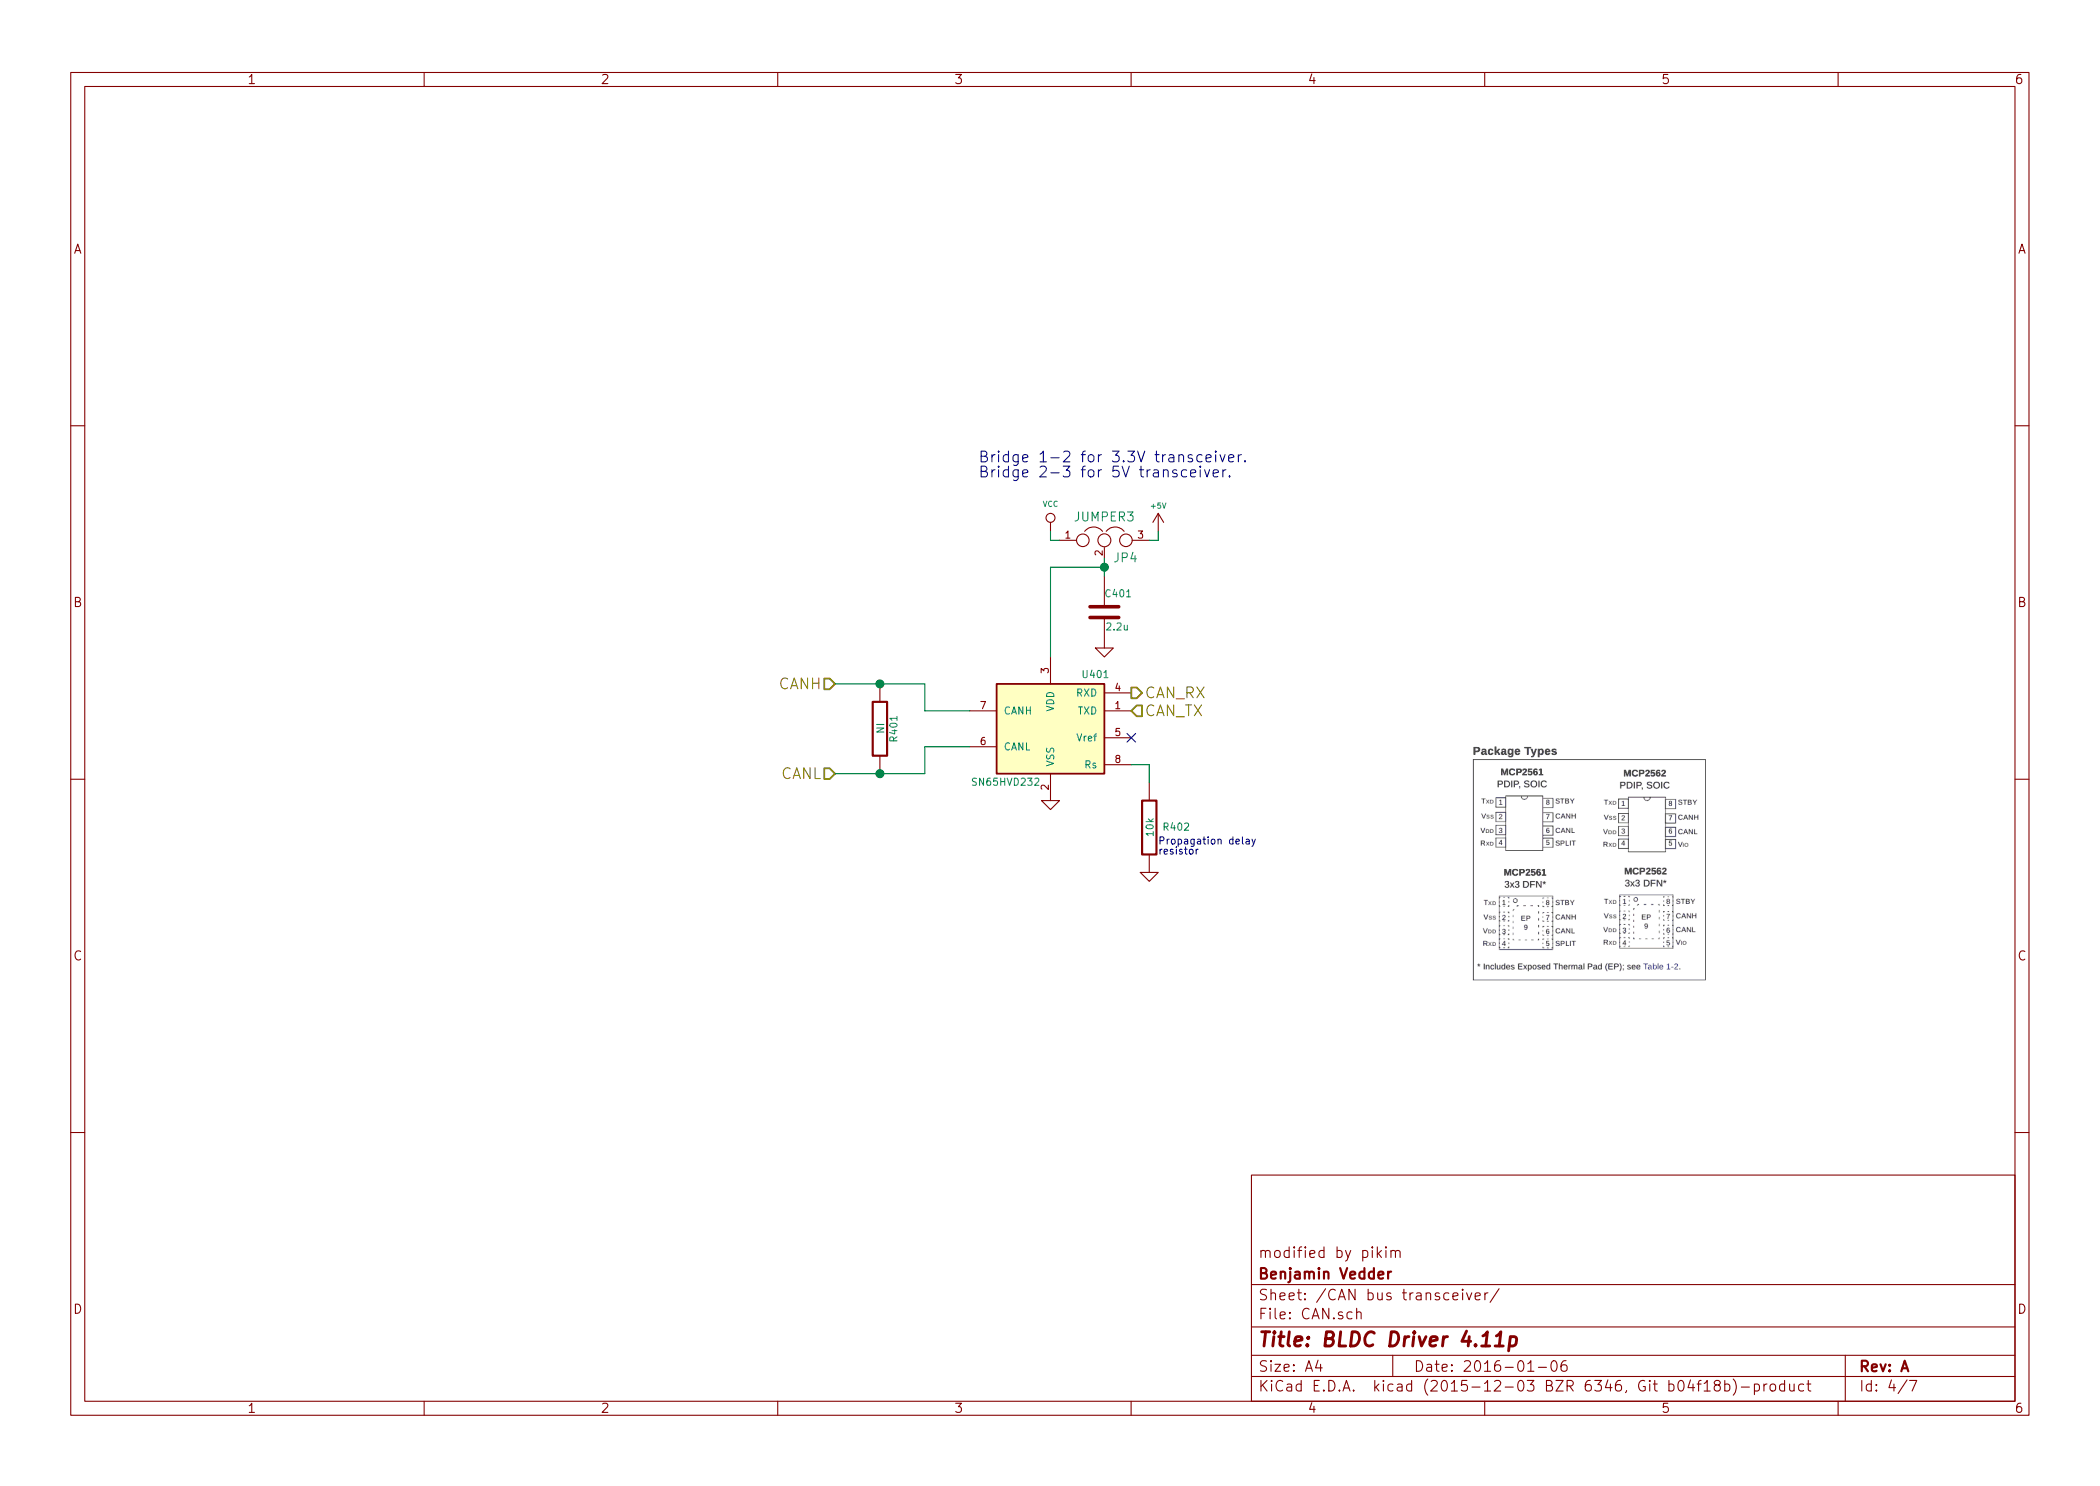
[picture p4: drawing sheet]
EESchema Schematic File Version 2
LIBS:power
LIBS:device
LIBS:transistors
LIBS:conn
LIBS:linear
LIBS:regul
LIBS:74xx
LIBS:cmos4000
LIBS:adc-dac
LIBS:memory
LIBS:xilinx
LIBS:microcontrollers
LIBS:dsp
LIBS:microchip
LIBS:analog_switches
LIBS:motorola
LIBS:texas
LIBS:intel
LIBS:audio
LIBS:interface
LIBS:digital-audio
LIBS:philips
LIBS:display
LIBS:cypress
LIBS:siliconi
LIBS:opto
LIBS:atmel
LIBS:contrib
LIBS:valves
LIBS:BLDC_4-cache
EELAYER 25 0
EELAYER END
$Descr A4 11693 8268
encoding utf-8
Sheet 4 7
Title "BLDC Driver 4.11p"
Date "2016-01-06"
Rev "A"
Comp "Benjamin Vedder"
Comment1 "modified by pikim"
Comment2 ""
Comment3 ""
Comment4 ""
$EndDescr
$Comp
L MCP2551-I/SN-RESCUE-BLDC_4 U401
U 1 1
P 5850 4050
F 0 "U401" H 5600 4350 40  0000 C CNN
F 1 "SN65HVD232" H 6100 3750 40  0000 C CNN
F 2 "CRF1:SOIC-8-W" H 5850 4050 35  0001 C CIN
F 3 "" H 5850 4050 60  0000 C CNN
	1    5850 4050
	-1   0    0    -1  
$EndComp
$Comp
L GND-RESCUE-BLDC_4 #PWR025
U 1 1
P 5850 4450
F 0 "#PWR025" H 5850 4450 30  0001 C CNN
F 1 "GND" H 5850 4380 30  0001 C CNN
F 2 "" H 5850 4450 60  0000 C CNN
F 3 "" H 5850 4450 60  0000 C CNN
	1    5850 4450
	1    0    0    -1  
$EndComp
$Comp
L C-RESCUE-BLDC_4 C401
U 1 1
P 6150 3400
F 0 "C401" H 6150 3500 40  0000 L CNN
F 1 "2.2u" H 6156 3315 40  0000 L CNN
F 2 "CRF1:SMD-0603_c" H 6188 3250 30  0001 C CNN
F 3 "" H 6150 3400 60  0000 C CNN
F 4 "GRM188R61C225KAAD or GRM188C81A225KAAD" H 6150 3400 60  0001 C CNN "Part#"
	1    6150 3400
	1    0    0    -1  
$EndComp
$Comp
L GND-RESCUE-BLDC_4 #PWR026
U 1 1
P 6150 3600
F 0 "#PWR026" H 6150 3600 30  0001 C CNN
F 1 "GND" H 6150 3530 30  0001 C CNN
F 2 "" H 6150 3600 60  0000 C CNN
F 3 "" H 6150 3600 60  0000 C CNN
	1    6150 3600
	1    0    0    -1  
$EndComp
Text HLabel 6300 3850 2    60   Output ~ 0
CAN_RX
Text HLabel 6300 3950 2    60   Input ~ 0
CAN_TX
$Comp
L R-RESCUE-BLDC_4 R401
U 1 1
P 4900 4050
F 0 "R401" V 4980 4050 40  0000 C CNN
F 1 "NI" V 4907 4051 40  0000 C CNN
F 2 "CRF1:SMD-0603_r" V 4830 4050 30  0001 C CNN
F 3 "" H 4900 4050 30  0000 C CNN
	1    4900 4050
	1    0    0    -1  
$EndComp
Text HLabel 4650 3800 0    60   Input ~ 0
CANH
Text HLabel 4650 4300 0    60   Input ~ 0
CANL
NoConn ~ 6300 4100
$Comp
L R-RESCUE-BLDC_4 R402
U 1 1
P 6400 4600
F 0 "R402" H 6550 4600 40  0000 C CNN
F 1 "10k" V 6407 4601 40  0000 C CNN
F 2 "CRF1:SMD-0603_r" V 6330 4600 30  0001 C CNN
F 3 "" H 6400 4600 30  0000 C CNN
	1    6400 4600
	1    0    0    -1  
$EndComp
$Comp
L GND-RESCUE-BLDC_4 #PWR027
U 1 1
P 6400 4850
F 0 "#PWR027" H 6400 4850 30  0001 C CNN
F 1 "GND" H 6400 4780 30  0001 C CNN
F 2 "" H 6400 4850 60  0000 C CNN
F 3 "" H 6400 4850 60  0000 C CNN
	1    6400 4850
	1    0    0    -1  
$EndComp
Text Notes 6450 4750 0    40   ~ 0
Propagation delay\nresistor
$Comp
L VCC #PWR028
U 1 1
P 5850 2950
F 0 "#PWR028" H 5850 3050 30  0001 C CNN
F 1 "VCC" H 5850 3100 30  0000 C CNN
F 2 "" H 5850 2950 60  0001 C CNN
F 3 "" H 5850 2950 60  0001 C CNN
	1    5850 2950
	1    0    0    -1  
$EndComp
$Comp
L +5V #PWR029
U 1 1
P 6450 2950
F 0 "#PWR029" H 6450 2800 50  0001 C CNN
F 1 "+5V" H 6450 3090 30  0000 C CNN
F 2 "" H 6450 2950 50  0000 C CNN
F 3 "" H 6450 2950 50  0000 C CNN
	1    6450 2950
	1    0    0    -1  
$EndComp
$Comp
L JUMPER3 JP4
U 1 1
P 6150 3000
F 0 "JP4" H 6200 2900 50  0000 L CNN
F 1 "JUMPER3" H 6150 3100 50  0000 C BNN
F 2 "open-project:S_JUMPER_3" H 6150 3000 50  0001 C CNN
F 3 "" H 6150 3000 50  0000 C CNN
	1    6150 3000
	1    0    0    -1  
$EndComp
Wire Wire Line
	5850 3150 5850 3650
Wire Wire Line
	6150 3150 5850 3150
Wire Wire Line
	6150 3100 6150 3200
Wire Wire Line
	6400 4250 6300 4250
Wire Wire Line
	6400 4350 6400 4250
Connection ~ 4900 3800
Wire Wire Line
	5150 3800 4650 3800
Wire Wire Line
	5150 3950 5150 3800
Wire Wire Line
	5400 3950 5150 3950
Connection ~ 4900 4300
Wire Wire Line
	5150 4150 5400 4150
Wire Wire Line
	5150 4300 5150 4150
Wire Wire Line
	4650 4300 5150 4300
Connection ~ 6150 3150
Wire Wire Line
	5850 2950 5850 3000
Wire Wire Line
	5850 3000 5900 3000
Wire Wire Line
	6400 3000 6450 3000
Wire Wire Line
	6450 3000 6450 2950
Text Notes 5450 2650 0    60   ~ 0
Bridge 1-2 for 3.3V transceiver.\nBridge 2-3 for 5V transceiver.
$EndSCHEMATC
